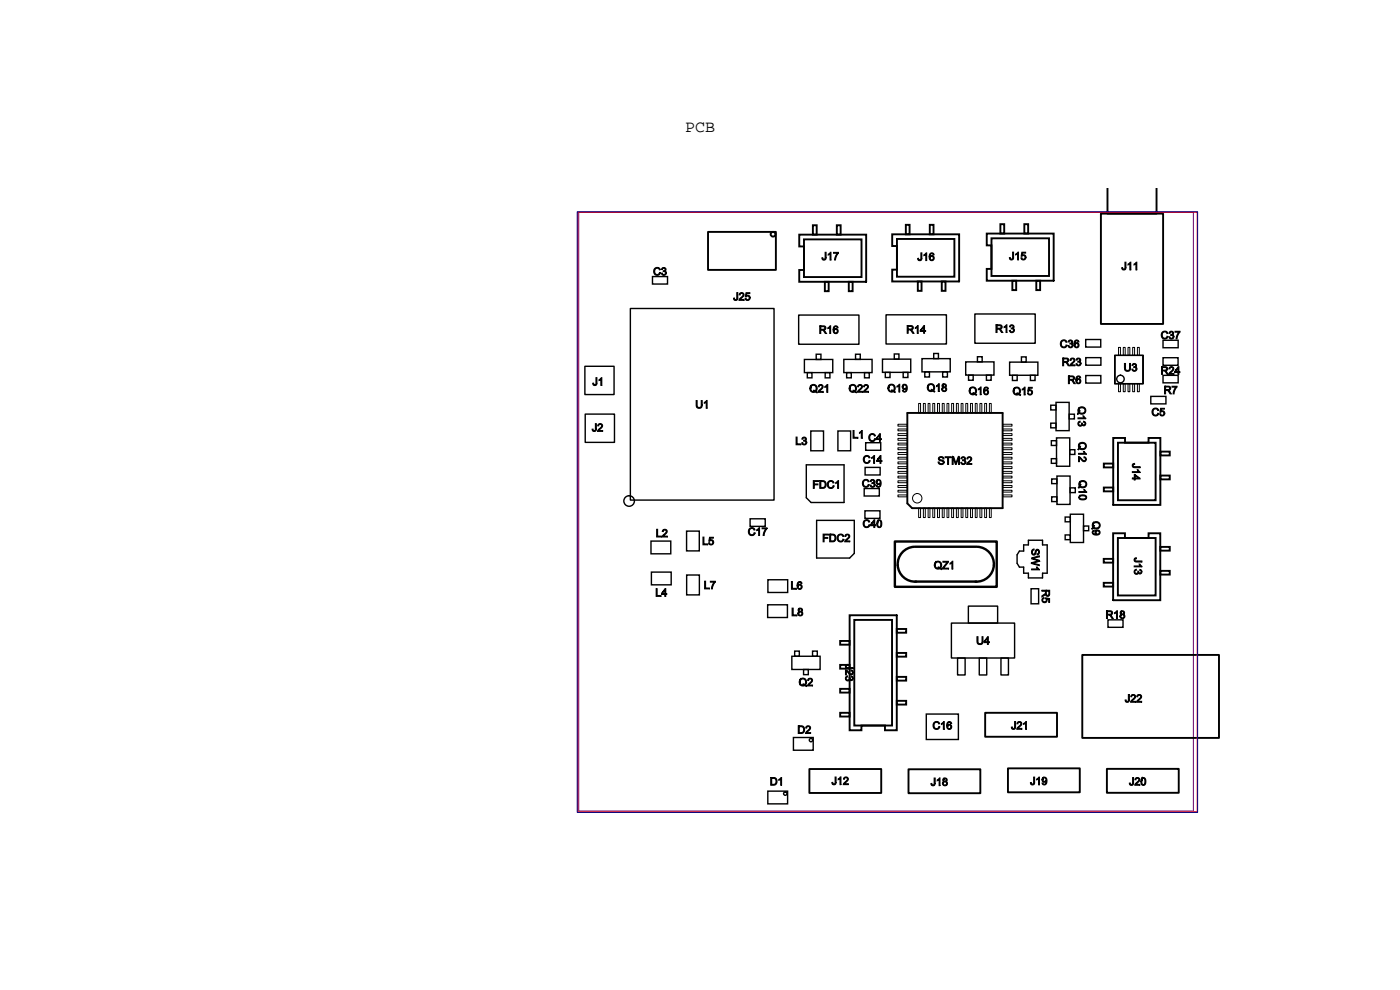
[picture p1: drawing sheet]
<svg xmlns="http://www.w3.org/2000/svg" width="297mm" height="210mm" viewBox="0 0 297 210" stroke-linecap="round" stroke-linejoin="round" font-family="sans-serif">
<!-- layer: 1 -->
<path d="M122.8 45h130.4v127h-130.4z" fill="none" stroke="#606" stroke-width=".21"/>
<g fill="none" stroke="#000" stroke-width=".3">
<path d="M138.4 58.7h3.2v1.5h-3.2zM124.1 77.7h6.2v6h-6.2zM133.7 65.4h30.5v40.7h-30.5zM169.4 66.8h12.8v6.2h-12.8zM170.6 76.2h6.1v2.8h-6.1zM171.3 79h.9v1.1h-.9zM173.1 75.1h1v1.1h-1zM175 79h1.1v1.1h-1.1zM179 76.2h6v2.8h-6zM179.6 79h1v1.1h-1zM181.5 75.1h1v1.1h-1zM183.4 79h1v1.1h-1z"/>
<path d="M187.2 76.2h6v2.8h-6zM187.8 79h1v1.1h-1zM188 66.8h12.8v6.2h-12.8zM189.7 75.1h1v1.1h-1zM191.6 79h1v1.1h-1zM195.6 76.1h6v2.8h-6zM196.2 78.9h1v1.1h-1zM198.1 75h1v1.1h-1zM200 78.9h1v1.1h-1zM204.9 76.8h6v2.8h-6zM205.5 79.6h.9v1.1h-.9zM206.8 66.6h12.8v6.2h-12.8z"/>
<path d="M207.3 75.7h1.1v1.1h-1.1zM209.3 79.6h1v1.1h-1zM214.2 76.8h6v2.8h-6zM214.8 79.6h1v1.1h-1zM216.7 75.7h1v1.1h-1zM218.6 79.6h1v1.1h-1zM230.3 72h3.2v1.6h-3.2zM230.3 75.9h3.2v1.6h-3.2zM230.3 79.7h3.2v1.6h-3.2zM236.5 75.4h6v6h-6zM246.7 75.9h3.2v1.6h-3.2zM246.7 72.2h3.2v1.6h-3.2z"/>
<path d="M246.7 79.6h3.2v1.6h-3.2zM124.1 87.8h6.3v6h-6.3zM171 98.6h8.1v8h-7.1l-1-1zM172 91.4h2.7v4.2h-2.7zM177.7 91.4h2.7v4.2h-2.7zM183.5 99.1h3.2v1.6h-3.2zM183.6 93.9h3.2v1.6h-3.2zM222.9 85.9h1.1v1.1h-1.1zM222.9 89.8h1.1v.9h-1.1zM223 93.5h1.1v1h-1.1zM223 97.3h1.1v1h-1.1zM224 85.3h2.8v6h-2.8z"/>
<path d="M224.1 92.9h2.8v6h-2.8zM226.8 87.9h1.1v1h-1.1zM226.9 95.4h1.1v1h-1.1zM244.1 84.1h3.2v1.6h-3.2zM138.1 114.8h4.2v2.7h-4.2zM145.6 112.7h2.7v4.2h-2.7zM159.1 110h3.2v1.6h-3.2zM173.2 110.4h8v7l-1 1h-7zM183.3 103.6h3.2v1.6h-3.2zM183.5 108.4h3.2v1.6h-3.2zM217.2 115.6h1v-1h3v1h.9v6h-.9v1h-3v-1h-1v-1.3h-.9l-.5-.8v-1.8l.5-.8h.9zM223.1 101.6h1.1v1h-1.1z"/>
<path d="M223.1 105.4h1.1v1h-1.1zM224.2 101h2.8v6h-2.8zM226 109.7h1v1h-1zM226 113.5h1v1h-1zM227 103.5h1.1v1h-1.1zM227 109.1h2.9v6h-2.9zM229.9 111.6h1v1h-1zM138.2 121.4h4.2v2.6h-4.2zM145.7 122h2.7v4.2h-2.7zM162.8 128.3h4.2v2.7h-4.2zM162.9 123h4.2v2.7h-4.2zM168 139.2h6v2.8h-6z"/>
<path d="M168.6 138.1h1v1.1h-1zM172.4 138.1h1v1.1h-1zM201.8 132.2h13.4v7.4h-13.4zM203.1 139.6h1.6v3.6h-1.6zM205.4 128.6h6.2v3.6h-6.2zM207.7 139.6h1.6v3.6h-1.6zM212.3 139.6h1.6v3.6h-1.6zM218.7 124.9h1.6v3.2h-1.6zM235 131.5h3.2v1.6h-3.2zM168.3 156.4h4.2v2.7h-4.2zM170.5 142h1v1.1h-1zM196.5 151.5h6.8v5.4h-6.8z"/>
<path d="M162.9 167.8h4.2v2.7h-4.2z"/>
<circle cx="237.7" cy="80.4" r=".8"/>
<circle cx="133.5" cy="106.3" r="1.12"/>
<circle cx="172" cy="157" r=".36"/>
<circle cx="166.6" cy="168.3" r=".36"/>
</g>
<g fill="none" stroke="#000" stroke-width=".41">
<path d="M234.9 39.9v5.4h10.4v-5.4M150.2 49.2h14.4v8.1h-14.4zM169.5 49.8h14.2v10h-14.2v-2.5h1.1v-5h-1.1zM170.6 50.8h12.2v8h-12.2zM172.4 47.8h.8v2h-.8zM175 59.8h.8v2h-.8zM177.5 47.8h.8v2h-.8zM180.1 59.8h.8v2h-.8zM189.3 49.7h14.2v10h-14.2v-2.5h1v-5h-1zM190.3 50.7h12.2v8h-12.2zM192.2 47.7h.8v2h-.8zM194.7 59.7h.8v2h-.8z"/>
<path d="M197.2 47.7h.8v2h-.8zM199.8 59.7h.8v2h-.8zM209.3 49.5h14.2v10h-14.2v-2.5h1v-5h-1zM210.3 50.5h12.2v8h-12.2zM212.2 47.5h.8v2h-.8zM214.8 59.5h.8v2h-.8zM217.3 47.5h.8v2h-.8zM219.8 59.5h.8v2h-.8zM233.5 45.3h13.2v23.4h-13.2zM192.5 87.6h20.2v20.2h-19.2l-1-1zM234.2 98.3h1.9v.8h-1.9zM236.1 92.9h2.6v1h4.9v-1h2.6v14.2h-10.1z"/>
<path d="M237.2 93.9h7.9v12.2h-7.9zM246.2 95.8h1.9v.8h-1.9zM234.1 118.5h2v.8h-2zM234.2 103.4h1.9v.8h-1.9zM236.1 113.1h2.5v1h5v-1h2.5v14.2h-10zM237.1 114.1h8v12.2h-8zM246.1 116h2v.8h-2zM246.2 100.9h1.9v.8h-1.9zM178.2 136h2v.7h-2zM180.2 130.5h10v24.4h-2.5v-1h-5v1h-2.5zM181.2 131.5h8v22.4h-8zM190.2 133.4h2v.8h-2z"/>
<path d="M190.2 138.5h2v.8h-2zM229.6 138.9h29v17.6h-29zM234.1 123.6h2v.8h-2zM246.1 121.1h2v.8h-2zM178.2 151.2h2v.8h-2zM178.2 146.1h2v.8h-2zM178.2 141h2v.8h-2zM190.2 148.7h2v.7h-2zM190.2 143.6h2v.8h-2zM209 151.2h15.2v5.1h-15.2zM171.7 163.1h15.2v5.1h-15.2zM192.7 163.2h15.3v5.1h-15.3z"/>
<path d="M213.8 163h15.3v5.1h-15.3zM234.8 163.1h15.2v5.1h-15.2z"/>
<circle cx="164" cy="49.7" r=".51"/>
</g>
<g fill="none" stroke="#000" stroke-width=".21">
<path d="M236.5 75.4h6v6h-6zM237.3 73.7h.4v1.7h-.4zM238.3 73.7h.4v1.7h-.4zM239.3 73.7h.4v1.7h-.4zM240.3 73.7h.4v1.7h-.4zM241.3 73.7h.4v1.7h-.4zM190.5 97h2v.4h-2zM190.5 96h2v.4h-2zM190.5 95h2v.4h-2zM190.5 94h2v.4h-2zM190.5 93h2v.4h-2zM190.5 92h2v.4h-2z"/>
<path d="M190.5 91h2v.4h-2zM190.5 90h2v.4h-2zM190.5 100h2v.4h-2zM190.5 99h2v.4h-2zM190.5 98h2v.4h-2zM194.9 85.6h.4v2h-.4zM195.9 85.6h.4v2h-.4zM196.9 85.6h.4v2h-.4zM197.9 85.6h.4v2h-.4zM198.9 85.6h.4v2h-.4zM199.9 85.6h.4v2h-.4zM200.9 85.6h.4v2h-.4z"/>
<path d="M201.9 85.6h.4v2h-.4zM202.9 85.6h.4v2h-.4zM203.9 85.6h.4v2h-.4zM204.9 85.6h.4v2h-.4zM205.9 85.6h.4v2h-.4zM206.9 85.6h.4v2h-.4zM207.9 85.6h.4v2h-.4zM208.9 85.6h.4v2h-.4zM209.9 85.6h.4v2h-.4zM212.7 90h2v.4h-2zM212.7 91h2v.4h-2zM212.7 92h2v.4h-2z"/>
<path d="M212.7 93h2v.4h-2zM212.7 94h2v.4h-2zM212.7 95h2v.4h-2zM212.7 96h2v.4h-2zM212.7 97h2v.4h-2zM212.7 100h2v.4h-2zM212.7 99h2v.4h-2zM212.7 98h2v.4h-2zM237.3 81.4h.4v1.7h-.4zM238.3 81.4h.4v1.7h-.4zM239.3 81.4h.4v1.7h-.4zM240.3 81.4h.4v1.7h-.4z"/>
<path d="M241.3 81.4h.4v1.7h-.4zM190.5 101h2v.4h-2zM190.5 103h2v.4h-2zM190.5 102h2v.4h-2zM190.5 104h2v.4h-2zM190.5 105h2v.4h-2zM194.9 107.8h.4v2h-.4zM195.9 107.8h.4v2h-.4zM196.9 107.8h.4v2h-.4zM197.9 107.8h.4v2h-.4zM198.9 107.8h.4v2h-.4zM199.9 107.8h.4v2h-.4z"/>
<path d="M200.9 107.8h.4v2h-.4zM201.9 107.8h.4v2h-.4zM202.9 107.8h.4v2h-.4zM203.9 107.8h.4v2h-.4zM204.9 107.8h.4v2h-.4zM205.9 107.8h.4v2h-.4zM206.9 107.8h.4v2h-.4zM207.9 107.8h.4v2h-.4zM208.9 107.8h.4v2h-.4zM209.9 107.8h.4v2h-.4zM212.7 102h2v.4h-2zM212.7 103h2v.4h-2z"/>
<path d="M212.7 104h2v.4h-2zM212.7 105h2v.4h-2zM212.7 101h2v.4h-2z"/>
<circle cx="194.6" cy="105.7" r="1"/>
</g>
<path d="M189.8 114.9h21.6v9.6h-21.6zM193.9 116a3.7 3.7 0 0 0-3.5 3.9 3.7 3.7 0 0 0 4 3.5M194.1 116h13M207.4 116a3.7 3.7 0 0 1 3.4 3.9 3.7 3.7 0 0 1-3.9 3.5M194.1 123.4h13" fill="none" stroke="#000" stroke-width=".51"/>
<path d="M122.6 45h131.4v127.2h-131.4z" fill="none" stroke="#f00" stroke-width=".21"/>
<path d="M122.4 44.9h131.7v127.4h-131.7z" fill="none" stroke="#000080" stroke-width=".21"/>
<text font-size="3.5" x="145.3" y="28">PCB</text>
<g font-size="2.4">
<text x="138.3" y="58.3">C3</text>
<text x="174" y="55.1">J17</text>
<text x="194.3" y="55.2">J16</text>
<text x="213.8" y="55.1">J15</text>
<text x="237.6" y="57.2">J11</text>
<text x="155.3" y="63.7">J25</text>
<text x="173.5" y="70.7">R16</text>
<text x="192" y="70.7">R14</text>
<text x="210.8" y="70.5">R13</text>
<text x="246" y="71.9">C37</text>
<text x="224.5" y="73.7">C36</text>
<text x="225" y="77.6">R23</text>
<text x="125.7" y="81.7">J1</text>
<text x="171.4" y="83.2">Q21</text>
<text x="179.8" y="83.2">Q22</text>
<text x="188" y="83.1">Q19</text>
<text x="196.3" y="83">Q18</text>
<text x="205.2" y="83.7">Q16</text>
<text x="214.5" y="83.7">Q15</text>
<text x="226.2" y="81.3">R6</text>
<text x="238.1" y="78.7">U3</text>
<text x="246" y="79.4">R24</text>
<text x="246.6" y="83.5">R7</text>
<text x="147.3" y="86.6">U1</text>
<text x="228.7" y="85.9" transform="rotate(90 228.7 85.9)">Q13</text>
<text x="244" y="88.2">C5</text>
<text x="125.5" y="91.4">J2</text>
<text x="168.5" y="94.3">L3</text>
<text x="180.6" y="92.9">L1</text>
<text x="183.9" y="93.6">C4</text>
<text x="228.8" y="93.5" transform="rotate(90 228.8 93.5)">Q12</text>
<text x="182.8" y="98.2">C14</text>
<text x="198.6" y="98.5">STM32</text>
<text x="228.9" y="101.6" transform="rotate(90 228.9 101.6)">Q10</text>
<text x="240.2" y="98" transform="rotate(90 240.2 98)">J14</text>
<text x="172" y="103.6">FDC1</text>
<text x="182.6" y="103.3">C39</text>
<text x="138.9" y="113.9">L2</text>
<text x="158.4" y="113.6">C17</text>
<text x="182.7" y="111.9">C40</text>
<text x="231.7" y="110.3" transform="rotate(90 231.7 110.3)">Q9</text>
<text x="148.7" y="115.5">L5</text>
<text x="174.1" y="114.9">FDC2</text>
<text x="218.8" y="116.1" transform="rotate(90 218.8 116.1)">SW1</text>
<text x="240.6" y="118" transform="rotate(90 240.6 118)">J13</text>
<text x="149.1" y="124.9">L7</text>
<text x="167.5" y="125">L6</text>
<text x="197.8" y="120.7">QZ1</text>
<text x="221" y="124.8" transform="rotate(90 221 124.8)">R5</text>
<text x="138.8" y="126.5">L4</text>
<text x="167.6" y="130.6">L8</text>
<text x="234.3" y="131.2">R18</text>
<text x="206.8" y="136.7">U4</text>
<text x="179.4" y="140.6" transform="rotate(90 179.4 140.6)">J23</text>
<text x="169.2" y="145.5">Q2</text>
<text x="238.4" y="148.9">J22</text>
<text x="168.9" y="155.6">D2</text>
<text x="197.5" y="154.7">C16</text>
<text x="214.2" y="154.7">J21</text>
<text x="163.1" y="166.5">D1</text>
<text x="176.1" y="166.4">J12</text>
<text x="197.2" y="166.6">J18</text>
<text x="218.3" y="166.5">J19</text>
<text x="239.3" y="166.5">J20</text>
</g>
</svg>
